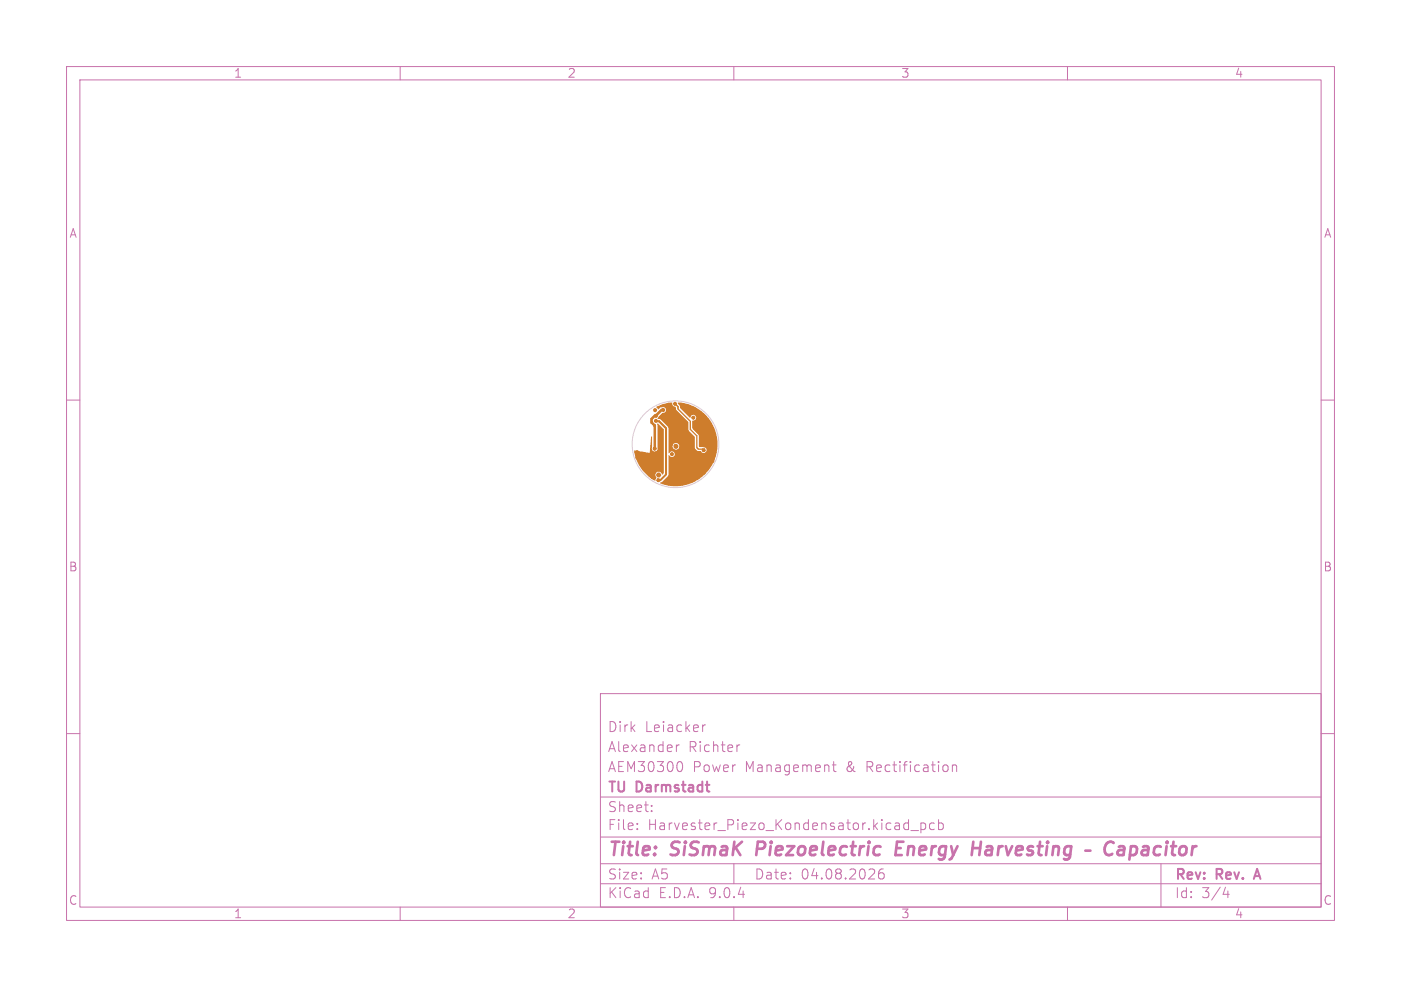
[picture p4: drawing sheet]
<svg xmlns="http://www.w3.org/2000/svg" width="210mm" height="148mm" viewBox="0 0 210 148" stroke-linecap="round" stroke-linejoin="round" font-family="sans-serif">
<g fill="none" stroke="#c872ab" stroke-width=".15">
<path d="M10 10h190v128h-190zM12 12h186v124h-186zM60 10v2M110 10v2M160 10v2M10 60h2M198 60h2M10 110h2M90 104h108v32h-108zM90 119.5h108M101.4 111.7v1M101.8 111.7l-.3 .1-.1 .2"/>
<path d="M102 114.2a.94 .94 0 0 1 0 1.5M105.3 108.7v1M105.7 108.7l-.2 .1-.2 .2M110.9 111.7l-.3 .1-.1 .2M124.8 114.7h.5M125 114.2v1.3v.1l.3 .1M142 114.8v.8M142.8 114.8a.37 .37 0 0 1 .6 .1v.8M142.8 114.7v1M198 110h2M60 136v2M90 132.5h108"/>
<path d="M90 129.5h108M90 125.5h108M95.5 124.3v.1M95.5 123.5v.1M97.7 121.6v.1M97.7 120.8v.1M110 136v2M110 129.5v3M132.4 130.3a.59 .59 0 0 0-.7 .7v.5l.1 .2 .5 .1 .2-.1v-.5l-.1-.2-.4-.1-.3 .3M136 123.4l.2 .1M136.2 122.9v1.5M136.2 124.3l-.2 .1"/>
<path d="M136.5 124.5h1.2M138 123.4v1.5M138 123.5l.5-.1 .3 .3v.4l-.2 .2h-.6M140 123.5l-.4-.1-.3 .3v.4l.2 .2h.5M140.7 123.5l.4-.1 .3 .3v.4l-.1 .2h-.6M140.7 122.9v1.5M160 136v2M174 129.5v6.5M183.7 133l-.4 1.1h1M184.1 133.6v1"/>
</g>
<path d="M188.1 131.4h.7M188.4 130.3l-.5 1.5" fill="none" stroke="#c872ab" stroke-width=".3"/>
<path d="M113.6 126.2l-.2 2M134.3 127.2h.7M135.4 126.2h-.9l-.3 2h1M145.8 127.2h1.1M147 126.2l-.2 2M166.9 126.4a.8 .8 0 0 0-.9-.1 .8 .8 0 0 0-.4 .8 .76 .76 0 0 0 .1 .9 .76 .76 0 0 0 .9 .1l.1-.1M167.7 127l.2-.1 .6 .1v.2l-.1 1M168.5 127.4l-.7 .1a.4 .4 0 0 0-.3 .3 .4 .4 0 0 0 .3 .4l.6-.1" fill="none" stroke="#c872ab" stroke-width=".4"/>
<g fill="#ce7d2c" stroke="#ce7d2c" stroke-width=".15">
<circle cx="101.2" cy="60.5" r=".23"/>
<circle cx="105.5" cy="67.5" r=".23"/>
<circle cx="98.7" cy="72" r=".23"/>
<circle cx="98.3" cy="63.1" r=".22"/>
<circle cx="101.3" cy="66.9" r=".3"/>
<circle cx="103.9" cy="62.6" r=".23"/>
<circle cx="100.8" cy="69.9" r=".3"/>
<circle cx="96.2" cy="68.1" r=".3"/>
<circle cx="98.9" cy="68.7" r=".3"/>
<circle cx="103.2" cy="61.2" r=".3"/>
<circle cx="95.6" cy="68.6" r=".3"/>
<circle cx="97.9" cy="71.5" r=".3"/>
<circle cx="100.2" cy="60.7" r=".23"/>
<circle cx="99" cy="65.3" r=".3"/>
<circle cx="106.7" cy="69.1" r=".3"/>
<circle cx="101.9" cy="66.2" r=".23"/>
<circle cx="95.5" cy="67.9" r=".3"/>
<circle cx="98.4" cy="68" r=".3"/>
<circle cx="101.5" cy="72.6" r=".23"/>
<circle cx="98.3" cy="62.4" r=".23"/>
<circle cx="98.1" cy="67.3" r=".23"/>
<circle cx="99.4" cy="61.5" r=".23"/>
<circle cx="98.7" cy="71.2" r=".3"/>
<circle cx="100.7" cy="68.1" r=".22"/>
<circle cx="98.2" cy="61.5" r=".23"/>
</g>
<path d="M98.2 62.4h.1M101.2 60.5l.4 .5v.3l1.9 1.9v1.2l1 1v1.7l.2 .2h.6l.2 .2" fill="none" stroke="#ce7d2c" stroke-width=".2"/>
<path d="M98.3 63.1h.1M98.3 63.1l.5 .1 1 1v7l-.8 .8h-.3" fill="none" stroke="#ce7d2c" stroke-width=".3"/>
<path d="M99.4 61.5h-.2l-1.5 1.3v.5l.4 .5v3.5" fill="none" stroke="#ce7d2c" stroke-width=".4"/>
<g fill="#ce7d2c">
<path d="M98.4 61l1.6-.6 .7-.1 .1 .2a.63 .63 0 0 0 .5 .6l.1 .4 1.8 1.8v1.2l1 1v1.7l.4 .4h.4a.46 .46 0 0 0 .6 .3 .46 .46 0 0 0 .3-.5 .46 .46 0 0 0-.5-.4h-.6v-1.7l-1-1v-1.2a.47 .47 0 0 0 .5-.3 .47 .47 0 0 0-.3-.6 .46 .46 0 0 0-.5 .4l-1.6-1.4v-.3l-.3-.4 .1-.2a6.3 6.3 0 0 1 5.7 7.7 6.3 6.3 0 0 1-8.5 4.4l.3-.1 1-1 .1-3.1a.44 .44 0 0 0 .6 .3 .44 .44 0 0 0 .2-.7 .43 .43 0 0 0-.8 .1h-.1v-1h.6a.5 .5 0 0 0 .7 .5 .5 .5 0 0 0 .2-.8 .5 .5 0 0 0-.8 .1l-.1 .2h-.6v-2.8l-1.2-1.2-.4-.2 .7-.8a.46 .46 0 0 0 .5-.5 .46 .46 0 0 0-.7-.3l-.4 .3z"/>
<path d="M98.5 63.5h.2l.8 .9v6.6l-.2 .2a.55 .55 0 0 0-.8-.4 .55 .55 0 0 0-.1 .9l-.2 .4a5.7 5.7 0 0 1-3.1-4.6l2.3 .4 .3-2.5v1.7a.43 .43 0 0 0 .4 .6 .43 .43 0 0 0 .4-.6z"/>
</g>
<circle cx="101.3" cy="66.6" r="6.5" fill="none" stroke="#d0d2cd" stroke-width=".15"/>
<g font-size="2.8" fill="#c872ab">
<text x="91" y="128.9">Title:</text>
<text x="100.7" y="128.9">SiSmaK</text>
<text x="114.2" y="128.9">Piezoelectric</text>
<text x="135.9" y="128.9">Energy</text>
<text x="148.1" y="128.9">Harvesting</text>
<text x="169.6" y="128.9">Capacitor</text>
</g>
<g font-size="2.1" fill="#c872ab">
<text x="91" y="113">Alexander</text>
<text x="91" y="110">Dirk</text>
<text x="96.7" y="110">Leiacker</text>
<text x="103.2" y="113">Richter</text>
<text x="91" y="119.2">TU</text>
<text x="91" y="116">AEM30300</text>
<text x="95.5" y="119.2">Darmstadt</text>
<text x="103.8" y="116">Power</text>
<text x="111.7" y="116">Management</text>
<text x="127" y="116">&amp;</text>
<text x="130.1" y="116">Rectification</text>
<text x="91" y="124.7">File:</text>
<text x="91" y="122">Sheet:</text>
<text x="97.1" y="124.7">Harvester_Piezo_Kondensator.kicad_pcb</text>
<text x="91" y="134.9">KiCad</text>
<text x="91" y="132.1">Size:</text>
<text x="97.7" y="132.1">A5</text>
<text x="98.7" y="134.9">E.D.A.</text>
<text x="106.3" y="134.9">9.0.4</text>
<text x="113" y="132.1">Date:</text>
<text x="120" y="132.1">04.08.2026</text>
<text x="176" y="132.3">Rev:</text>
<text x="176" y="134.9">Id:</text>
<text x="180.1" y="134.9">3/4</text>
<text x="182.4" y="132.3">Rev.</text>
<text x="188.8" y="132.3">A</text>
</g>
<g font-size="1.8" fill="#c872ab">
<text x="35" y="11.9">1</text>
<text x="85" y="11.9">2</text>
<text x="135" y="11.9">3</text>
<text x="185" y="11.9">4</text>
<text x="10.3" y="35.9">A</text>
<text x="198.4" y="35.9">A</text>
<text x="10.2" y="85.9">B</text>
<text x="198.3" y="85.9">B</text>
<text x="10.2" y="135.9">C</text>
<text x="35" y="137.9">1</text>
<text x="85" y="137.9">2</text>
<text x="135" y="137.9">3</text>
<text x="185" y="137.9">4</text>
<text x="198.3" y="135.9">C</text>
</g>
</svg>
